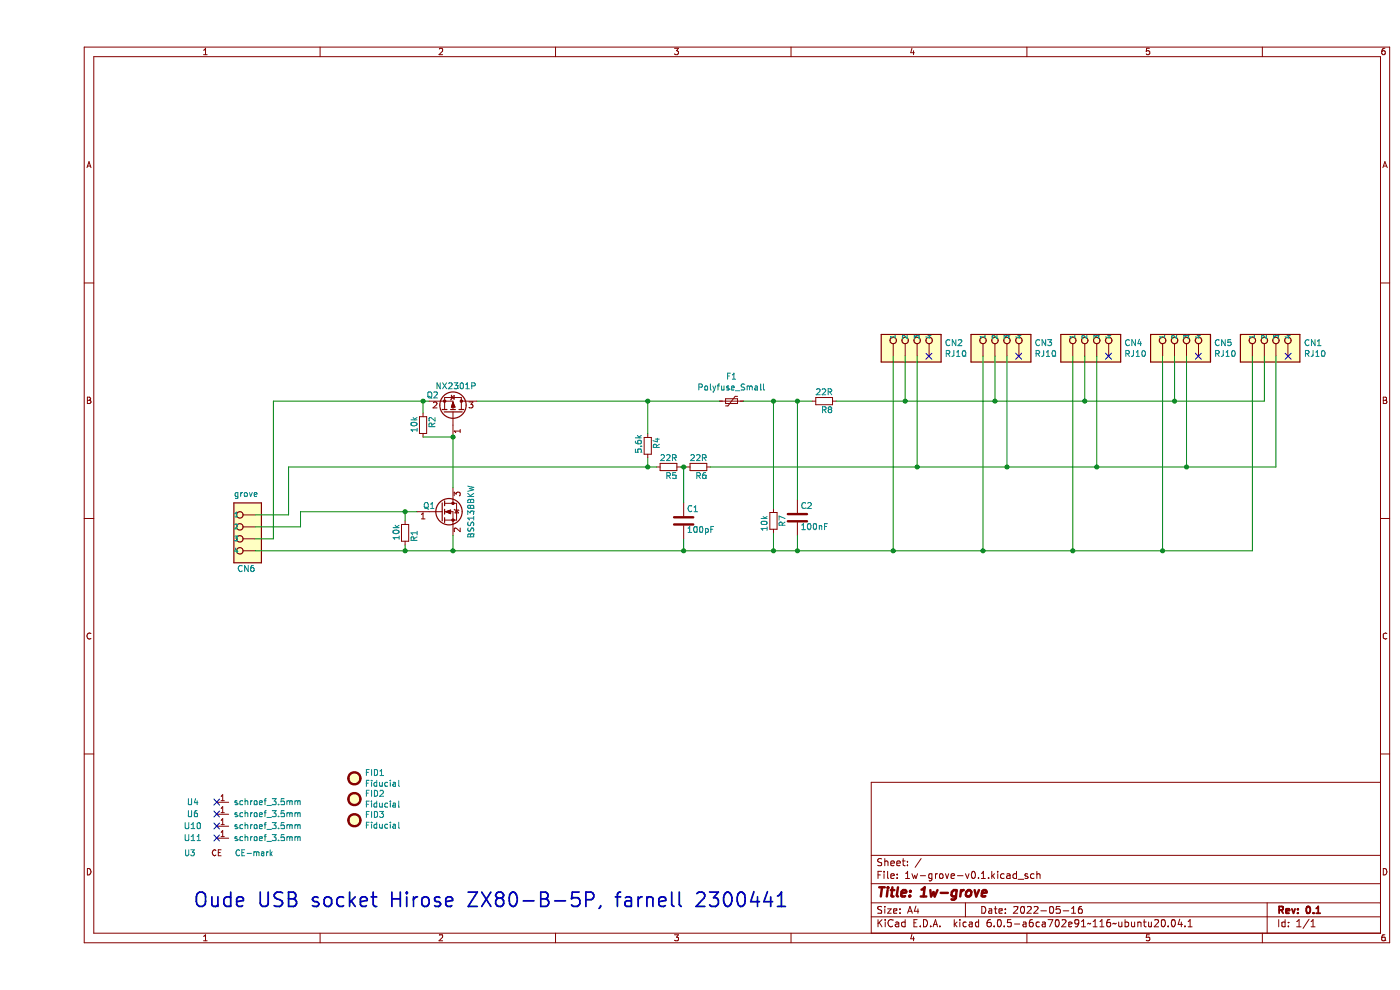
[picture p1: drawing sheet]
(kicad_sch (version 20211123) (generator eeschema)

 (paper "A4")

 (title_block
  (title "1w-grove")
  (date "2022-05-16")
  (rev "0.1"))

 (lib_symbols
  (symbol "1w-esp32-v0.4:CE-mark" (pin_names (offset 1.016)) (in_bom yes) (on_board yes)
   (property "Reference" "U" (id 0) (at 0 0 0) (effects (font (size 1.1938 1.1938))))
   (property "Value" "1w-esp32-v0.4_CE-mark" (id 1) (at 0 0 0) (effects (font (size 1.1938 1.1938))))
   (property "Footprint" "" (id 2) (at 0 0 0) (effects (font (size 1.1938 1.1938)) hide))
   (property "Datasheet" "" (id 3) (at 0 0 0) (effects (font (size 1.1938 1.1938)) hide))
   (symbol "CE-mark_0_0"
    (text "CE" (at 0 0 0) (effects (font (size 1.1938 1.1938))))))
  (symbol "1w-esp32-v0.4:Fiducial" (in_bom yes) (on_board yes)
   (property "Reference" "FID" (id 0) (at 0 5.08 0) (effects (font (size 1.27 1.27))))
   (property "Value" "1w-esp32-v0.4_Fiducial" (id 1) (at 0 3.175 0) (effects (font (size 1.27 1.27))))
   (property "Footprint" "" (id 2) (at 0 0 0) (effects (font (size 1.27 1.27)) hide))
   (property "Datasheet" "" (id 3) (at 0 0 0) (effects (font (size 1.27 1.27)) hide))
   (symbol "Fiducial_0_1"
    (circle (center 0 0) (radius 1.27) (stroke (width 0.508) (type default) (color 0 0 0 0)) (fill (type background)))))
  (symbol "1w-esp32-v0.4:schroef_3.5mm" (pin_names (offset 1.016)) (in_bom yes) (on_board yes)
   (property "Reference" "U" (id 0) (at 0 -1.27 0) (effects (font (size 1.27 1.27))))
   (property "Value" "1w-esp32-v0.4_schroef_3.5mm" (id 1) (at 0 2.54 0) (effects (font (size 1.27 1.27))))
   (property "Footprint" "1w-esp32-v0.4:schroef_3.5mm" (id 2) (at 0 0 0) (effects (font (size 1.27 1.27)) hide))
   (property "Datasheet" "" (id 3) (at 0 0 0) (effects (font (size 1.27 1.27)) hide))
   (symbol "schroef_3.5mm_1_1"
    (pin power_in line (at 0 0 0) (length 2.54) (name "schroef_3.5mm" (effects (font (size 1.27 1.27)))) (number "1" (effects (font (size 1.27 1.27)))))))
  (symbol "1wire-v0.4:Device_C" (pin_numbers hide) (pin_names (offset 0.254)) (in_bom yes) (on_board yes)
   (property "Reference" "C" (id 0) (at 0.635 2.54 0) (effects (font (size 1.27 1.27)) (justify left)))
   (property "Value" "Device_C" (id 1) (at 0.635 -2.54 0) (effects (font (size 1.27 1.27)) (justify left)))
   (property "Footprint" "" (id 2) (at 0.9652 -3.81 0) (effects (font (size 1.27 1.27)) hide))
   (property "Datasheet" "" (id 3) (at 0 0 0) (effects (font (size 1.27 1.27)) hide))
   (symbol "Device_C_0_1"
    (polyline (pts (xy -2.032 -0.762) (xy 2.032 -0.762)) (stroke (width 0.508) (type default) (color 0 0 0 0)) (fill (type none)))
    (polyline (pts (xy -2.032 0.762) (xy 2.032 0.762)) (stroke (width 0.508) (type default) (color 0 0 0 0)) (fill (type none))))
   (symbol "Device_C_1_1"
    (pin passive line (at 0 3.81 270) (length 2.794) (name "~" (effects (font (size 1.27 1.27)))) (number "1" (effects (font (size 1.27 1.27)))))
    (pin passive line (at 0 -3.81 90) (length 2.794) (name "~" (effects (font (size 1.27 1.27)))) (number "2" (effects (font (size 1.27 1.27)))))))
  (symbol "1wire-v0.4:Device_Q_NMOS_GSD" (pin_names (offset 0) hide) (in_bom yes) (on_board yes)
   (property "Reference" "Q" (id 0) (at 5.08 1.27 0) (effects (font (size 1.27 1.27)) (justify left)))
   (property "Value" "Device_Q_NMOS_GSD" (id 1) (at 5.08 -1.27 0) (effects (font (size 1.27 1.27)) (justify left)))
   (property "Footprint" "" (id 2) (at 5.08 2.54 0) (effects (font (size 1.27 1.27)) hide))
   (property "Datasheet" "" (id 3) (at 0 0 0) (effects (font (size 1.27 1.27)) hide))
   (symbol "Device_Q_NMOS_GSD_0_1"
    (polyline (pts (xy 0.254 0) (xy -2.54 0)) (stroke (width 0) (type default) (color 0 0 0 0)) (fill (type none)))
    (polyline (pts (xy 0.254 1.905) (xy 0.254 -1.905)) (stroke (width 0.254) (type default) (color 0 0 0 0)) (fill (type none)))
    (polyline (pts (xy 0.762 -1.27) (xy 0.762 -2.286)) (stroke (width 0.254) (type default) (color 0 0 0 0)) (fill (type none)))
    (polyline (pts (xy 0.762 0.508) (xy 0.762 -0.508)) (stroke (width 0.254) (type default) (color 0 0 0 0)) (fill (type none)))
    (polyline (pts (xy 0.762 2.286) (xy 0.762 1.27)) (stroke (width 0.254) (type default) (color 0 0 0 0)) (fill (type none)))
    (polyline (pts (xy 2.54 2.54) (xy 2.54 1.778)) (stroke (width 0) (type default) (color 0 0 0 0)) (fill (type none)))
    (polyline (pts (xy 2.54 -2.54) (xy 2.54 0) (xy 0.762 0)) (stroke (width 0) (type default) (color 0 0 0 0)) (fill (type none)))
    (polyline (pts (xy 0.762 -1.778) (xy 3.302 -1.778) (xy 3.302 1.778) (xy 0.762 1.778)) (stroke (width 0) (type default) (color 0 0 0 0)) (fill (type none)))
    (polyline (pts (xy 1.016 0) (xy 2.032 0.381) (xy 2.032 -0.381) (xy 1.016 0)) (stroke (width 0) (type default) (color 0 0 0 0)) (fill (type outline)))
    (polyline (pts (xy 2.794 0.508) (xy 2.921 0.381) (xy 3.683 0.381) (xy 3.81 0.254)) (stroke (width 0) (type default) (color 0 0 0 0)) (fill (type none)))
    (polyline (pts (xy 3.302 0.381) (xy 2.921 -0.254) (xy 3.683 -0.254) (xy 3.302 0.381)) (stroke (width 0) (type default) (color 0 0 0 0)) (fill (type none)))
    (circle (center 1.651 0) (radius 2.794) (stroke (width 0.254) (type default) (color 0 0 0 0)) (fill (type none)))
    (circle (center 2.54 -1.778) (radius 0.254) (stroke (width 0) (type default) (color 0 0 0 0)) (fill (type outline)))
    (circle (center 2.54 1.778) (radius 0.254) (stroke (width 0) (type default) (color 0 0 0 0)) (fill (type outline))))
   (symbol "Device_Q_NMOS_GSD_1_1"
    (pin input line (at -5.08 0 0) (length 2.54) (name "G" (effects (font (size 1.27 1.27)))) (number "1" (effects (font (size 1.27 1.27)))))
    (pin passive line (at 2.54 -5.08 90) (length 2.54) (name "S" (effects (font (size 1.27 1.27)))) (number "2" (effects (font (size 1.27 1.27)))))
    (pin passive line (at 2.54 5.08 270) (length 2.54) (name "D" (effects (font (size 1.27 1.27)))) (number "3" (effects (font (size 1.27 1.27)))))))
  (symbol "1wire-v0.4:Device_Q_PMOS_GSD" (pin_names (offset 0) hide) (in_bom yes) (on_board yes)
   (property "Reference" "Q" (id 0) (at 5.08 1.27 0) (effects (font (size 1.27 1.27)) (justify left)))
   (property "Value" "Device_Q_PMOS_GSD" (id 1) (at 5.08 -1.27 0) (effects (font (size 1.27 1.27)) (justify left)))
   (property "Footprint" "" (id 2) (at 5.08 2.54 0) (effects (font (size 1.27 1.27)) hide))
   (property "Datasheet" "" (id 3) (at 0 0 0) (effects (font (size 1.27 1.27)) hide))
   (symbol "Device_Q_PMOS_GSD_0_1"
    (polyline (pts (xy 0.254 0) (xy -2.54 0)) (stroke (width 0) (type default) (color 0 0 0 0)) (fill (type none)))
    (polyline (pts (xy 0.254 1.905) (xy 0.254 -1.905)) (stroke (width 0.254) (type default) (color 0 0 0 0)) (fill (type none)))
    (polyline (pts (xy 0.762 -1.27) (xy 0.762 -2.286)) (stroke (width 0.254) (type default) (color 0 0 0 0)) (fill (type none)))
    (polyline (pts (xy 0.762 0.508) (xy 0.762 -0.508)) (stroke (width 0.254) (type default) (color 0 0 0 0)) (fill (type none)))
    (polyline (pts (xy 0.762 2.286) (xy 0.762 1.27)) (stroke (width 0.254) (type default) (color 0 0 0 0)) (fill (type none)))
    (polyline (pts (xy 2.54 2.54) (xy 2.54 1.778)) (stroke (width 0) (type default) (color 0 0 0 0)) (fill (type none)))
    (polyline (pts (xy 2.54 -2.54) (xy 2.54 0) (xy 0.762 0)) (stroke (width 0) (type default) (color 0 0 0 0)) (fill (type none)))
    (polyline (pts (xy 0.762 1.778) (xy 3.302 1.778) (xy 3.302 -1.778) (xy 0.762 -1.778)) (stroke (width 0) (type default) (color 0 0 0 0)) (fill (type none)))
    (polyline (pts (xy 2.286 0) (xy 1.27 0.381) (xy 1.27 -0.381) (xy 2.286 0)) (stroke (width 0) (type default) (color 0 0 0 0)) (fill (type outline)))
    (polyline (pts (xy 2.794 -0.508) (xy 2.921 -0.381) (xy 3.683 -0.381) (xy 3.81 -0.254)) (stroke (width 0) (type default) (color 0 0 0 0)) (fill (type none)))
    (polyline (pts (xy 3.302 -0.381) (xy 2.921 0.254) (xy 3.683 0.254) (xy 3.302 -0.381)) (stroke (width 0) (type default) (color 0 0 0 0)) (fill (type none)))
    (circle (center 1.651 0) (radius 2.794) (stroke (width 0.254) (type default) (color 0 0 0 0)) (fill (type none)))
    (circle (center 2.54 -1.778) (radius 0.254) (stroke (width 0) (type default) (color 0 0 0 0)) (fill (type outline)))
    (circle (center 2.54 1.778) (radius 0.254) (stroke (width 0) (type default) (color 0 0 0 0)) (fill (type outline))))
   (symbol "Device_Q_PMOS_GSD_1_1"
    (pin input line (at -5.08 0 0) (length 2.54) (name "G" (effects (font (size 1.27 1.27)))) (number "1" (effects (font (size 1.27 1.27)))))
    (pin passive line (at 2.54 -5.08 90) (length 2.54) (name "S" (effects (font (size 1.27 1.27)))) (number "2" (effects (font (size 1.27 1.27)))))
    (pin passive line (at 2.54 5.08 270) (length 2.54) (name "D" (effects (font (size 1.27 1.27)))) (number "3" (effects (font (size 1.27 1.27)))))))
  (symbol "1wire-v0.4:Device_R_Small" (pin_numbers hide) (pin_names (offset 0.254) hide) (in_bom yes) (on_board yes)
   (property "Reference" "R" (id 0) (at 0.762 0.508 0) (effects (font (size 1.27 1.27)) (justify left)))
   (property "Value" "Device_R_Small" (id 1) (at 0.762 -1.016 0) (effects (font (size 1.27 1.27)) (justify left)))
   (property "Footprint" "" (id 2) (at 0 0 0) (effects (font (size 1.27 1.27)) hide))
   (property "Datasheet" "" (id 3) (at 0 0 0) (effects (font (size 1.27 1.27)) hide))
   (symbol "Device_R_Small_0_1"
    (rectangle (start -0.762 1.778) (end 0.762 -1.778) (stroke (width 0.2032) (type default) (color 0 0 0 0)) (fill (type none))))
   (symbol "Device_R_Small_1_1"
    (pin passive line (at 0 2.54 270) (length 0.762) (name "~" (effects (font (size 1.27 1.27)))) (number "1" (effects (font (size 1.27 1.27)))))
    (pin passive line (at 0 -2.54 90) (length 0.762) (name "~" (effects (font (size 1.27 1.27)))) (number "2" (effects (font (size 1.27 1.27)))))))
  (symbol "1wire-v0.4:Polyfuse_Small" (pin_numbers hide) (pin_names (offset 0)) (in_bom yes) (on_board yes)
   (property "Reference" "F" (id 0) (at -1.905 0 90) (effects (font (size 1.27 1.27))))
   (property "Value" "Polyfuse_Small" (id 1) (at 1.905 0 90) (effects (font (size 1.27 1.27))))
   (property "Footprint" "" (id 2) (at 1.27 -5.08 0) (effects (font (size 1.27 1.27)) (justify left) hide))
   (property "Datasheet" "" (id 3) (at 0 0 0) (effects (font (size 1.27 1.27)) hide))
   (symbol "Polyfuse_Small_0_1"
    (rectangle (start -0.508 1.27) (end 0.508 -1.27) (stroke (width 0) (type default) (color 0 0 0 0)) (fill (type none)))
    (polyline (pts (xy 0 2.54) (xy 0 -2.54)) (stroke (width 0) (type default) (color 0 0 0 0)) (fill (type none)))
    (polyline (pts (xy -1.016 1.27) (xy -1.016 0.762) (xy 1.016 -0.762) (xy 1.016 -1.27)) (stroke (width 0) (type default) (color 0 0 0 0)) (fill (type none))))
   (symbol "Polyfuse_Small_1_1"
    (pin passive line (at 0 2.54 270) (length 0.635) (name "~" (effects (font (size 1.27 1.27)))) (number "1" (effects (font (size 1.27 1.27)))))
    (pin passive line (at 0 -2.54 90) (length 0.635) (name "~" (effects (font (size 1.27 1.27)))) (number "2" (effects (font (size 1.27 1.27)))))))
  (symbol "1wire-v0.4:RJ10" (pin_numbers hide) (pin_names (offset 1.016)) (in_bom yes) (on_board yes)
   (property "Reference" "CN" (id 0) (at -3.81 8.636 0) (effects (font (size 1.27 1.27)) (justify left bottom)))
   (property "Value" "RJ10" (id 1) (at -3.81 -6.35 0) (effects (font (size 1.27 1.27)) (justify left bottom)))
   (property "Footprint" "RJ10" (id 2) (at 0 0 0) (effects (font (size 1.27 1.27)) (justify left bottom) hide))
   (property "Datasheet" "" (id 3) (at 0 0 0) (effects (font (size 1.27 1.27)) (justify left bottom) hide))
   (property "ki_locked" "" (id 4) (at 0 0 0) (effects (font (size 1.27 1.27))))
   (symbol "RJ10_0_0"
    (rectangle (start -3.81 -5.08) (end 2.032 7.62) (stroke (width 0.254) (type default) (color 0 0 0 0)) (fill (type background)))
    (circle (center 0.762 -2.54) (radius 0.7112) (stroke (width 0.254) (type default) (color 0 0 0 0)) (fill (type none)))
    (circle (center 0.762 0) (radius 0.7112) (stroke (width 0.254) (type default) (color 0 0 0 0)) (fill (type none)))
    (circle (center 0.762 2.54) (radius 0.7112) (stroke (width 0.254) (type default) (color 0 0 0 0)) (fill (type none)))
    (circle (center 0.762 5.08) (radius 0.7112) (stroke (width 0.254) (type default) (color 0 0 0 0)) (fill (type none)))
    (pin power_in line (at -2.54 -2.54 0) (length 2.54) (name "1" (effects (font (size 1.016 1.016)))) (number "1" (effects (font (size 1.016 1.016)))))
    (pin bidirectional line (at -2.54 0 0) (length 2.54) (name "2" (effects (font (size 1.016 1.016)))) (number "2" (effects (font (size 1.016 1.016)))))
    (pin bidirectional line (at -2.54 2.54 0) (length 2.54) (name "3" (effects (font (size 1.016 1.016)))) (number "3" (effects (font (size 1.016 1.016)))))
    (pin bidirectional line (at -2.54 5.08 0) (length 2.54) (name "4" (effects (font (size 1.016 1.016)))) (number "4" (effects (font (size 1.016 1.016))))))))

 (junction (at 137.16 116.84) (diameter 0) (color 0 0 0 0))
 (junction (at 129.54 99.06) (diameter 0) (color 0 0 0 0))
 (junction (at 129.54 85.09) (diameter 0) (color 0 0 0 0))
 (junction (at 243.84 99.06) (diameter 0) (color 0 0 0 0))
 (junction (at 161.29 85.09) (diameter 0) (color 0 0 0 0))
 (junction (at 78.105 116.84) (diameter 0) (color 0 0 0 0))
 (junction (at 161.29 116.84) (diameter 0) (color 0 0 0 0))
 (junction (at 88.265 92.71) (diameter 0) (color 0 0 0 0))
 (junction (at 88.265 116.84) (diameter 0) (color 0 0 0 0))
 (junction (at 200.66 116.84) (diameter 0) (color 0 0 0 0))
 (junction (at 238.76 116.84) (diameter 0) (color 0 0 0 0))
 (junction (at 78.105 108.585) (diameter 0) (color 0 0 0 0))
 (junction (at 203.2 85.09) (diameter 0) (color 0 0 0 0))
 (junction (at 222.25 85.09) (diameter 0) (color 0 0 0 0))
 (junction (at 156.21 85.09) (diameter 0) (color 0 0 0 0))
 (junction (at 219.71 116.84) (diameter 0) (color 0 0 0 0))
 (junction (at 205.74 99.06) (diameter 0) (color 0 0 0 0))
 (junction (at 186.69 99.06) (diameter 0) (color 0 0 0 0))
 (junction (at 241.3 85.09) (diameter 0) (color 0 0 0 0))
 (junction (at 224.79 99.06) (diameter 0) (color 0 0 0 0))
 (junction (at 184.15 85.09) (diameter 0) (color 0 0 0 0))
 (junction (at 156.21 116.84) (diameter 0) (color 0 0 0 0))
 (junction (at 137.16 99.06) (diameter 0) (color 0 0 0 0))
 (junction (at 81.915 85.09) (diameter 0) (color 0 0 0 0))
 (junction (at 181.61 116.84) (diameter 0) (color 0 0 0 0))

 (no_connect (at 38.1 177.8))
 (no_connect (at 38.1 172.72))
 (no_connect (at 38.1 175.26))
 (no_connect (at 38.1 170.18))
 (no_connect (at 227.33 75.565))
 (no_connect (at 265.43 75.565))
 (no_connect (at 208.28 75.565))
 (no_connect (at 246.38 75.565))
 (no_connect (at 189.23 75.565))

 (wire (pts (xy 156.21 85.09) (xy 161.29 85.09)) (stroke (width 0) (type default) (color 0 0 0 0)))
 (wire (pts (xy 238.76 75.565) (xy 238.76 116.84)) (stroke (width 0) (type default) (color 0 0 0 0)))
 (wire (pts (xy 161.29 85.09) (xy 164.465 85.09)) (stroke (width 0) (type default) (color 0 0 0 0)))
 (wire (pts (xy 137.16 99.06) (xy 136.525 99.06)) (stroke (width 0) (type default) (color 0 0 0 0)))
 (wire (pts (xy 55.88 108.585) (xy 78.105 108.585)) (stroke (width 0) (type default) (color 0 0 0 0)))
 (wire (pts (xy 241.3 85.09) (xy 260.35 85.09)) (stroke (width 0) (type default) (color 0 0 0 0)))
 (wire (pts (xy 224.79 75.565) (xy 224.79 99.06)) (stroke (width 0) (type default) (color 0 0 0 0)))
 (wire (pts (xy 161.29 106.045) (xy 161.29 85.09)) (stroke (width 0) (type default) (color 0 0 0 0)))
 (wire (pts (xy 137.16 114.3) (xy 137.16 116.84)) (stroke (width 0) (type default) (color 0 0 0 0)))
 (wire (pts (xy 241.3 75.565) (xy 241.3 85.09)) (stroke (width 0) (type default) (color 0 0 0 0)))
 (wire (pts (xy 224.79 99.06) (xy 243.84 99.06)) (stroke (width 0) (type default) (color 0 0 0 0)))
 (wire (pts (xy 129.54 97.155) (xy 129.54 99.06)) (stroke (width 0) (type default) (color 0 0 0 0)))
 (wire (pts (xy 161.29 116.84) (xy 181.61 116.84)) (stroke (width 0) (type default) (color 0 0 0 0)))
 (wire (pts (xy 88.265 116.84) (xy 137.16 116.84)) (stroke (width 0) (type default) (color 0 0 0 0)))
 (wire (pts (xy 243.84 99.06) (xy 262.89 99.06)) (stroke (width 0) (type default) (color 0 0 0 0)))
 (wire (pts (xy 238.76 116.84) (xy 257.81 116.84)) (stroke (width 0) (type default) (color 0 0 0 0)))
 (wire (pts (xy 219.71 75.565) (xy 219.71 116.84)) (stroke (width 0) (type default) (color 0 0 0 0)))
 (wire (pts (xy 129.54 85.09) (xy 129.54 92.075)) (stroke (width 0) (type default) (color 0 0 0 0)))
 (wire (pts (xy 222.25 85.09) (xy 241.3 85.09)) (stroke (width 0) (type default) (color 0 0 0 0)))
 (wire (pts (xy 161.29 116.84) (xy 161.29 113.665)) (stroke (width 0) (type default) (color 0 0 0 0)))
 (wire (pts (xy 184.15 75.565) (xy 184.15 85.09)) (stroke (width 0) (type default) (color 0 0 0 0)))
 (wire (pts (xy 137.795 99.06) (xy 137.16 99.06)) (stroke (width 0) (type default) (color 0 0 0 0)))
 (wire (pts (xy 50.165 85.09) (xy 81.915 85.09)) (stroke (width 0) (type default) (color 0 0 0 0)))
 (wire (pts (xy 46.355 116.84) (xy 78.105 116.84)) (stroke (width 0) (type default) (color 0 0 0 0)))
 (wire (pts (xy 156.21 107.95) (xy 156.21 85.09)) (stroke (width 0) (type default) (color 0 0 0 0)))
 (wire (pts (xy 53.34 99.06) (xy 129.54 99.06)) (stroke (width 0) (type default) (color 0 0 0 0)))
 (wire (pts (xy 78.105 108.585) (xy 80.645 108.585)) (stroke (width 0) (type default) (color 0 0 0 0)))
 (wire (pts (xy 203.2 75.565) (xy 203.2 85.09)) (stroke (width 0) (type default) (color 0 0 0 0)))
 (wire (pts (xy 181.61 116.84) (xy 200.66 116.84)) (stroke (width 0) (type default) (color 0 0 0 0)))
 (wire (pts (xy 88.265 113.665) (xy 88.265 116.84)) (stroke (width 0) (type default) (color 0 0 0 0)))
 (wire (pts (xy 137.16 106.68) (xy 137.16 99.06)) (stroke (width 0) (type default) (color 0 0 0 0)))
 (wire (pts (xy 186.69 99.06) (xy 205.74 99.06)) (stroke (width 0) (type default) (color 0 0 0 0)))
 (wire (pts (xy 81.915 92.71) (xy 88.265 92.71)) (stroke (width 0) (type default) (color 0 0 0 0)))
 (wire (pts (xy 149.86 85.09) (xy 156.21 85.09)) (stroke (width 0) (type default) (color 0 0 0 0)))
 (wire (pts (xy 129.54 99.06) (xy 131.445 99.06)) (stroke (width 0) (type default) (color 0 0 0 0)))
 (wire (pts (xy 142.875 99.06) (xy 186.69 99.06)) (stroke (width 0) (type default) (color 0 0 0 0)))
 (wire (pts (xy 243.84 75.565) (xy 243.84 99.06)) (stroke (width 0) (type default) (color 0 0 0 0)))
 (wire (pts (xy 222.25 75.565) (xy 222.25 85.09)) (stroke (width 0) (type default) (color 0 0 0 0)))
 (wire (pts (xy 219.71 116.84) (xy 238.76 116.84)) (stroke (width 0) (type default) (color 0 0 0 0)))
 (wire (pts (xy 260.35 85.09) (xy 260.35 75.565)) (stroke (width 0) (type default) (color 0 0 0 0)))
 (wire (pts (xy 137.16 116.84) (xy 156.21 116.84)) (stroke (width 0) (type default) (color 0 0 0 0)))
 (wire (pts (xy 46.355 111.76) (xy 55.88 111.76)) (stroke (width 0) (type default) (color 0 0 0 0)))
 (wire (pts (xy 156.21 116.84) (xy 161.29 116.84)) (stroke (width 0) (type default) (color 0 0 0 0)))
 (wire (pts (xy 205.74 99.06) (xy 224.79 99.06)) (stroke (width 0) (type default) (color 0 0 0 0)))
 (wire (pts (xy 200.66 116.84) (xy 219.71 116.84)) (stroke (width 0) (type default) (color 0 0 0 0)))
 (wire (pts (xy 81.915 85.09) (xy 83.185 85.09)) (stroke (width 0) (type default) (color 0 0 0 0)))
 (wire (pts (xy 129.54 85.09) (xy 144.78 85.09)) (stroke (width 0) (type default) (color 0 0 0 0)))
 (wire (pts (xy 169.545 85.09) (xy 184.15 85.09)) (stroke (width 0) (type default) (color 0 0 0 0)))
 (wire (pts (xy 184.15 85.09) (xy 203.2 85.09)) (stroke (width 0) (type default) (color 0 0 0 0)))
 (wire (pts (xy 55.88 111.76) (xy 55.88 108.585)) (stroke (width 0) (type default) (color 0 0 0 0)))
 (wire (pts (xy 46.355 114.3) (xy 50.165 114.3)) (stroke (width 0) (type default) (color 0 0 0 0)))
 (wire (pts (xy 203.2 85.09) (xy 222.25 85.09)) (stroke (width 0) (type default) (color 0 0 0 0)))
 (wire (pts (xy 93.345 85.09) (xy 129.54 85.09)) (stroke (width 0) (type default) (color 0 0 0 0)))
 (wire (pts (xy 200.66 75.565) (xy 200.66 116.84)) (stroke (width 0) (type default) (color 0 0 0 0)))
 (wire (pts (xy 53.34 99.06) (xy 53.34 109.22)) (stroke (width 0) (type default) (color 0 0 0 0)))
 (wire (pts (xy 78.105 110.49) (xy 78.105 108.585)) (stroke (width 0) (type default) (color 0 0 0 0)))
 (wire (pts (xy 78.105 115.57) (xy 78.105 116.84)) (stroke (width 0) (type default) (color 0 0 0 0)))
 (wire (pts (xy 257.81 116.84) (xy 257.81 75.565)) (stroke (width 0) (type default) (color 0 0 0 0)))
 (wire (pts (xy 53.34 109.22) (xy 46.355 109.22)) (stroke (width 0) (type default) (color 0 0 0 0)))
 (wire (pts (xy 262.89 99.06) (xy 262.89 75.565)) (stroke (width 0) (type default) (color 0 0 0 0)))
 (wire (pts (xy 181.61 75.565) (xy 181.61 116.84)) (stroke (width 0) (type default) (color 0 0 0 0)))
 (wire (pts (xy 186.69 75.565) (xy 186.69 99.06)) (stroke (width 0) (type default) (color 0 0 0 0)))
 (wire (pts (xy 88.265 92.71) (xy 88.265 103.505)) (stroke (width 0) (type default) (color 0 0 0 0)))
 (wire (pts (xy 205.74 75.565) (xy 205.74 99.06)) (stroke (width 0) (type default) (color 0 0 0 0)))
 (wire (pts (xy 50.165 114.3) (xy 50.165 85.09)) (stroke (width 0) (type default) (color 0 0 0 0)))
 (wire (pts (xy 156.21 116.84) (xy 156.21 113.03)) (stroke (width 0) (type default) (color 0 0 0 0)))
 (wire (pts (xy 81.915 87.63) (xy 81.915 85.09)) (stroke (width 0) (type default) (color 0 0 0 0)))
 (wire (pts (xy 78.105 116.84) (xy 88.265 116.84)) (stroke (width 0) (type default) (color 0 0 0 0)))

 (text "Oude USB socket Hirose ZX80-B-5P, farnell 2300441" (at 33.02 193.04 0) (effects (font (size 2.9972 2.9972)) (justify left bottom)))

 (symbol (lib_id "1w-esp32-v0.4:schroef_3.5mm") (at 38.1 170.18 0) (unit 1) (in_bom yes) (on_board yes)
  (property "Reference" "U4" (id 0) (at 33.02 170.18 0))
  (property "Value" "schroef_3.5mm" (id 1) (at 47.9298 166.7764 0) (effects (font (size 1.27 1.27)) hide))
  (property "Footprint" "1w-esp32-v0.4:schroef_3.5mm" (id 2) (at 38.1 170.18 0) (effects (font (size 1.27 1.27)) hide))
  (property "Datasheet" "" (id 3) (at 38.1 170.18 0) (effects (font (size 1.27 1.27)) hide)) (pin "1"))

 (symbol (lib_id "1w-esp32-v0.4:schroef_3.5mm") (at 38.1 172.72 0) (unit 1) (in_bom yes) (on_board yes)
  (property "Reference" "U6" (id 0) (at 33.02 172.72 0))
  (property "Value" "schroef_3.5mm" (id 1) (at 47.9298 169.3164 0) (effects (font (size 1.27 1.27)) hide))
  (property "Footprint" "1w-esp32-v0.4:schroef_3.5mm" (id 2) (at 38.1 172.72 0) (effects (font (size 1.27 1.27)) hide))
  (property "Datasheet" "" (id 3) (at 38.1 172.72 0) (effects (font (size 1.27 1.27)) hide)) (pin "1"))

 (symbol (lib_id "1w-esp32-v0.4:schroef_3.5mm") (at 38.1 175.26 0) (unit 1) (in_bom yes) (on_board yes)
  (property "Reference" "U10" (id 0) (at 33.02 175.26 0))
  (property "Value" "schroef_3.5mm" (id 1) (at 47.9298 171.8564 0) (effects (font (size 1.27 1.27)) hide))
  (property "Footprint" "1w-esp32-v0.4:schroef_3.5mm" (id 2) (at 38.1 175.26 0) (effects (font (size 1.27 1.27)) hide))
  (property "Datasheet" "" (id 3) (at 38.1 175.26 0) (effects (font (size 1.27 1.27)) hide)) (pin "1"))

 (symbol (lib_id "1w-esp32-v0.4:schroef_3.5mm") (at 38.1 177.8 0) (unit 1) (in_bom yes) (on_board yes)
  (property "Reference" "U11" (id 0) (at 33.02 177.8 0))
  (property "Value" "schroef_3.5mm" (id 1) (at 47.9298 174.3964 0) (effects (font (size 1.27 1.27)) hide))
  (property "Footprint" "1w-esp32-v0.4:schroef_3.5mm" (id 2) (at 38.1 177.8 0) (effects (font (size 1.27 1.27)) hide))
  (property "Datasheet" "" (id 3) (at 38.1 177.8 0) (effects (font (size 1.27 1.27)) hide)) (pin "1"))

 (symbol (lib_id "1w-esp32-v0.4:Fiducial") (at 67.31 165.1 0) (unit 1) (in_bom yes) (on_board yes)
  (property "Reference" "FID1" (id 0) (at 69.469 163.9316 0) (effects (font (size 1.27 1.27)) (justify left)))
  (property "Value" "Fiducial" (id 1) (at 69.469 166.243 0) (effects (font (size 1.27 1.27)) (justify left)))
  (property "Footprint" "1w-esp32-v0.4:Fiducial_1mm_Mask3mm" (id 2) (at 67.31 165.1 0) (effects (font (size 1.27 1.27)) hide))
  (property "Datasheet" "" (id 3) (at 67.31 165.1 0) (effects (font (size 1.27 1.27)) hide)))

 (symbol (lib_id "1w-esp32-v0.4:Fiducial") (at 67.31 169.545 0) (unit 1) (in_bom yes) (on_board yes)
  (property "Reference" "FID2" (id 0) (at 69.469 168.3766 0) (effects (font (size 1.27 1.27)) (justify left)))
  (property "Value" "Fiducial" (id 1) (at 69.469 170.688 0) (effects (font (size 1.27 1.27)) (justify left)))
  (property "Footprint" "1w-esp32-v0.4:Fiducial_1mm_Mask3mm" (id 2) (at 67.31 169.545 0) (effects (font (size 1.27 1.27)) hide))
  (property "Datasheet" "" (id 3) (at 67.31 169.545 0) (effects (font (size 1.27 1.27)) hide)))

 (symbol (lib_id "1w-esp32-v0.4:Fiducial") (at 67.31 173.99 0) (unit 1) (in_bom yes) (on_board yes)
  (property "Reference" "FID3" (id 0) (at 69.469 172.8216 0) (effects (font (size 1.27 1.27)) (justify left)))
  (property "Value" "Fiducial" (id 1) (at 69.469 175.133 0) (effects (font (size 1.27 1.27)) (justify left)))
  (property "Footprint" "1w-esp32-v0.4:Fiducial_1mm_Mask3mm" (id 2) (at 67.31 173.99 0) (effects (font (size 1.27 1.27)) hide))
  (property "Datasheet" "" (id 3) (at 67.31 173.99 0) (effects (font (size 1.27 1.27)) hide)))

 (symbol (lib_id "1w-esp32-v0.4:CE-mark") (at 38.1 180.975 0) (unit 1) (in_bom yes) (on_board yes)
  (property "Reference" "U3" (id 0) (at 31.115 180.975 0) (effects (font (size 1.1938 1.1938)) (justify left)))
  (property "Value" "CE-mark" (id 1) (at 41.91 180.975 0) (effects (font (size 1.1938 1.1938)) (justify left)))
  (property "Footprint" "1w-esp32-v0.4:CE-140" (id 2) (at 38.1 180.975 0) (effects (font (size 1.1938 1.1938)) hide))
  (property "Datasheet" "" (id 3) (at 38.1 180.975 0) (effects (font (size 1.1938 1.1938)) hide)))

 (symbol (lib_id "1wire-v0.4:Device_R_Small") (at 156.21 110.49 180) (unit 1) (in_bom yes) (on_board yes)
  (property "Reference" "R7" (id 0) (at 158.115 109.22 90) (effects (font (size 1.27 1.27)) (justify left)))
  (property "Value" "10k" (id 1) (at 154.305 109.22 90) (effects (font (size 1.27 1.27)) (justify left)))
  (property "Footprint" "1wire-v0.4:R_0805_2012Metric" (id 2) (at 156.21 110.49 0) (effects (font (size 1.27 1.27)) hide))
  (property "Datasheet" "~" (id 3) (at 156.21 110.49 0) (effects (font (size 1.27 1.27)) hide)) (pin "1") (pin "2"))

 (symbol (lib_id "1wire-v0.4:Device_R_Small") (at 78.105 113.03 180) (unit 1) (in_bom yes) (on_board yes)
  (property "Reference" "R1" (id 0) (at 80.01 112.395 90) (effects (font (size 1.27 1.27)) (justify left)))
  (property "Value" "10k" (id 1) (at 76.2 111.125 90) (effects (font (size 1.27 1.27)) (justify left)))
  (property "Footprint" "1wire-v0.4:R_0805_2012Metric" (id 2) (at 78.105 113.03 0) (effects (font (size 1.27 1.27)) hide))
  (property "Datasheet" "~" (id 3) (at 78.105 113.03 0) (effects (font (size 1.27 1.27)) hide)) (pin "1") (pin "2"))

 (symbol (lib_id "1wire-v0.4:Device_R_Small") (at 167.005 85.09 90) (unit 1) (in_bom yes) (on_board yes)
  (property "Reference" "R8" (id 0) (at 168.91 86.995 90) (effects (font (size 1.27 1.27)) (justify left)))
  (property "Value" "22R" (id 1) (at 168.91 83.185 90) (effects (font (size 1.27 1.27)) (justify left)))
  (property "Footprint" "1wire-v0.4:R_0805_2012Metric" (id 2) (at 167.005 85.09 0) (effects (font (size 1.27 1.27)) hide))
  (property "Datasheet" "~" (id 3) (at 167.005 85.09 0) (effects (font (size 1.27 1.27)) hide)) (pin "1") (pin "2"))

 (symbol (lib_id "1wire-v0.4:RJ10") (at 184.15 73.025 270) (mirror x) (unit 1) (in_bom yes) (on_board yes)
  (property "Reference" "CN2" (id 0) (at 192.532 72.7456 90) (effects (font (size 1.27 1.27)) (justify left)))
  (property "Value" "RJ10" (id 1) (at 192.532 75.057 90) (effects (font (size 1.27 1.27)) (justify left)))
  (property "Footprint" "1w-esp32-v0.4:rj10-v2" (id 2) (at 184.15 73.025 0) (effects (font (size 1.27 1.27)) (justify left bottom) hide))
  (property "Datasheet" "" (id 3) (at 184.15 73.025 0) (effects (font (size 1.27 1.27)) (justify left bottom) hide)) (pin "1") (pin "2") (pin "3") (pin "4"))

 (symbol (lib_id "1wire-v0.4:RJ10") (at 43.815 111.76 180) (unit 1) (in_bom yes) (on_board yes)
  (property "Reference" "CN6" (id 0) (at 46.355 120.65 0) (effects (font (size 1.27 1.27)) (justify left)))
  (property "Value" "grove" (id 1) (at 46.99 104.775 0) (effects (font (size 1.27 1.27)) (justify left)))
  (property "Footprint" "grove:grove-v0.1" (id 2) (at 43.815 111.76 0) (effects (font (size 1.27 1.27)) (justify left bottom) hide))
  (property "Datasheet" "" (id 3) (at 43.815 111.76 0) (effects (font (size 1.27 1.27)) (justify left bottom) hide)) (pin "1") (pin "2") (pin "3") (pin "4"))

 (symbol (lib_id "1wire-v0.4:Device_Q_PMOS_GSD") (at 88.265 87.63 270) (mirror x) (unit 1) (in_bom yes) (on_board yes)
  (property "Reference" "Q2" (id 0) (at 82.55 83.82 90) (effects (font (size 1.27 1.27)) (justify left)))
  (property "Value" "NX2301P" (id 1) (at 84.455 81.915 90) (effects (font (size 1.27 1.27)) (justify left)))
  (property "Footprint" "1wire-v0.4:SOT-23-3" (id 2) (at 90.805 82.55 0) (effects (font (size 1.27 1.27)) hide))
  (property "Datasheet" "~" (id 3) (at 88.265 87.63 0) (effects (font (size 1.27 1.27)) hide))
  (property "LCSC" "" (id 4) (at 88.265 87.63 90) (effects (font (size 1.27 1.27)) hide)) (pin "1") (pin "2") (pin "3"))

 (symbol (lib_id "1wire-v0.4:Device_C") (at 137.16 110.49 0) (unit 1) (in_bom yes) (on_board yes)
  (property "Reference" "C1" (id 0) (at 137.795 107.95 0) (effects (font (size 1.27 1.27)) (justify left)))
  (property "Value" "100pF" (id 1) (at 137.795 112.395 0) (effects (font (size 1.27 1.27)) (justify left)))
  (property "Footprint" "1wire-v0.4:C_0805_2012Metric" (id 2) (at 138.1252 114.3 0) (effects (font (size 1.27 1.27)) hide))
  (property "Datasheet" "~" (id 3) (at 137.16 110.49 0) (effects (font (size 1.27 1.27)) hide)) (pin "1") (pin "2"))

 (symbol (lib_id "1wire-v0.4:RJ10") (at 222.25 73.025 270) (mirror x) (unit 1) (in_bom yes) (on_board yes)
  (property "Reference" "CN4" (id 0) (at 230.632 72.7456 90) (effects (font (size 1.27 1.27)) (justify left)))
  (property "Value" "RJ10" (id 1) (at 230.632 75.057 90) (effects (font (size 1.27 1.27)) (justify left)))
  (property "Footprint" "1w-esp32-v0.4:rj10-v2" (id 2) (at 222.25 73.025 0) (effects (font (size 1.27 1.27)) (justify left bottom) hide))
  (property "Datasheet" "" (id 3) (at 222.25 73.025 0) (effects (font (size 1.27 1.27)) (justify left bottom) hide)) (pin "1") (pin "2") (pin "3") (pin "4"))

 (symbol (lib_id "1wire-v0.4:Device_R_Small") (at 81.915 90.17 180) (unit 1) (in_bom yes) (on_board yes)
  (property "Reference" "R2" (id 0) (at 83.82 88.265 90) (effects (font (size 1.27 1.27)) (justify left)))
  (property "Value" "10k" (id 1) (at 80.01 88.265 90) (effects (font (size 1.27 1.27)) (justify left)))
  (property "Footprint" "1wire-v0.4:R_0805_2012Metric" (id 2) (at 81.915 90.17 0) (effects (font (size 1.27 1.27)) hide))
  (property "Datasheet" "~" (id 3) (at 81.915 90.17 0) (effects (font (size 1.27 1.27)) hide)) (pin "1") (pin "2"))

 (symbol (lib_id "1wire-v0.4:Device_R_Small") (at 129.54 94.615 180) (unit 1) (in_bom yes) (on_board yes)
  (property "Reference" "R4" (id 0) (at 131.445 92.71 90) (effects (font (size 1.27 1.27)) (justify left)))
  (property "Value" "5.6k" (id 1) (at 127.635 92.075 90) (effects (font (size 1.27 1.27)) (justify left)))
  (property "Footprint" "1wire-v0.4:R_0805_2012Metric" (id 2) (at 129.54 94.615 0) (effects (font (size 1.27 1.27)) hide))
  (property "Datasheet" "~" (id 3) (at 129.54 94.615 0) (effects (font (size 1.27 1.27)) hide)) (pin "1") (pin "2"))

 (symbol (lib_id "1wire-v0.4:Device_R_Small") (at 133.985 99.06 90) (unit 1) (in_bom yes) (on_board yes)
  (property "Reference" "R5" (id 0) (at 135.89 100.965 90) (effects (font (size 1.27 1.27)) (justify left)))
  (property "Value" "22R" (id 1) (at 135.89 97.155 90) (effects (font (size 1.27 1.27)) (justify left)))
  (property "Footprint" "1wire-v0.4:R_0805_2012Metric" (id 2) (at 133.985 99.06 0) (effects (font (size 1.27 1.27)) hide))
  (property "Datasheet" "~" (id 3) (at 133.985 99.06 0) (effects (font (size 1.27 1.27)) hide)) (pin "1") (pin "2"))

 (symbol (lib_id "1wire-v0.4:RJ10") (at 203.2 73.025 270) (mirror x) (unit 1) (in_bom yes) (on_board yes)
  (property "Reference" "CN3" (id 0) (at 211.582 72.7456 90) (effects (font (size 1.27 1.27)) (justify left)))
  (property "Value" "RJ10" (id 1) (at 211.582 75.057 90) (effects (font (size 1.27 1.27)) (justify left)))
  (property "Footprint" "1w-esp32-v0.4:rj10-v2" (id 2) (at 203.2 73.025 0) (effects (font (size 1.27 1.27)) (justify left bottom) hide))
  (property "Datasheet" "" (id 3) (at 203.2 73.025 0) (effects (font (size 1.27 1.27)) (justify left bottom) hide)) (pin "1") (pin "2") (pin "3") (pin "4"))

 (symbol (lib_id "1wire-v0.4:RJ10") (at 260.35 73.025 270) (mirror x) (unit 1) (in_bom yes) (on_board yes)
  (property "Reference" "CN1" (id 0) (at 268.732 72.7456 90) (effects (font (size 1.27 1.27)) (justify left)))
  (property "Value" "RJ10" (id 1) (at 268.732 75.057 90) (effects (font (size 1.27 1.27)) (justify left)))
  (property "Footprint" "1w-esp32-v0.4:rj10-v2" (id 2) (at 260.35 73.025 0) (effects (font (size 1.27 1.27)) (justify left bottom) hide))
  (property "Datasheet" "" (id 3) (at 260.35 73.025 0) (effects (font (size 1.27 1.27)) (justify left bottom) hide)) (pin "1") (pin "2") (pin "3") (pin "4"))

 (symbol (lib_id "1wire-v0.4:Device_Q_NMOS_GSD") (at 85.725 108.585 0) (unit 1) (in_bom yes) (on_board yes)
  (property "Reference" "Q1" (id 0) (at 83.185 107.315 0))
  (property "Value" "BSS138BKW" (id 1) (at 92.075 108.585 90))
  (property "Footprint" "1wire-v0.4:SOT-323" (id 2) (at 90.805 106.045 0) (effects (font (size 1.27 1.27)) hide))
  (property "Datasheet" "" (id 3) (at 85.725 108.585 0) (effects (font (size 1.27 1.27)) hide)) (pin "1") (pin "2") (pin "3"))

 (symbol (lib_id "1wire-v0.4:Polyfuse_Small") (at 147.32 85.09 270) (unit 1) (in_bom yes) (on_board yes)
  (property "Reference" "F1" (id 0) (at 147.32 79.883 90))
  (property "Value" "Polyfuse_Small" (id 1) (at 147.32 82.1944 90))
  (property "Footprint" "1wire-v0.4:C1210" (id 2) (at 142.24 86.36 0) (effects (font (size 1.27 1.27)) (justify left) hide))
  (property "Datasheet" "~" (id 3) (at 147.32 85.09 0) (effects (font (size 1.27 1.27)) hide)) (pin "1") (pin "2"))

 (symbol (lib_id "1wire-v0.4:Device_R_Small") (at 140.335 99.06 90) (unit 1) (in_bom yes) (on_board yes)
  (property "Reference" "R6" (id 0) (at 142.24 100.965 90) (effects (font (size 1.27 1.27)) (justify left)))
  (property "Value" "22R" (id 1) (at 142.24 97.155 90) (effects (font (size 1.27 1.27)) (justify left)))
  (property "Footprint" "1wire-v0.4:R_0805_2012Metric" (id 2) (at 140.335 99.06 0) (effects (font (size 1.27 1.27)) hide))
  (property "Datasheet" "~" (id 3) (at 140.335 99.06 0) (effects (font (size 1.27 1.27)) hide)) (pin "1") (pin "2"))

 (symbol (lib_id "1wire-v0.4:RJ10") (at 241.3 73.025 270) (mirror x) (unit 1) (in_bom yes) (on_board yes)
  (property "Reference" "CN5" (id 0) (at 249.682 72.7456 90) (effects (font (size 1.27 1.27)) (justify left)))
  (property "Value" "RJ10" (id 1) (at 249.682 75.057 90) (effects (font (size 1.27 1.27)) (justify left)))
  (property "Footprint" "1w-esp32-v0.4:rj10-v2" (id 2) (at 241.3 73.025 0) (effects (font (size 1.27 1.27)) (justify left bottom) hide))
  (property "Datasheet" "" (id 3) (at 241.3 73.025 0) (effects (font (size 1.27 1.27)) (justify left bottom) hide)) (pin "1") (pin "2") (pin "3") (pin "4"))

 (symbol (lib_id "1wire-v0.4:Device_C") (at 161.29 109.855 0) (unit 1) (in_bom yes) (on_board yes)
  (property "Reference" "C2" (id 0) (at 161.925 107.315 0) (effects (font (size 1.27 1.27)) (justify left)))
  (property "Value" "100nF" (id 1) (at 161.925 111.76 0) (effects (font (size 1.27 1.27)) (justify left)))
  (property "Footprint" "1wire-v0.4:C_0805_2012Metric" (id 2) (at 162.2552 113.665 0) (effects (font (size 1.27 1.27)) hide))
  (property "Datasheet" "~" (id 3) (at 161.29 109.855 0) (effects (font (size 1.27 1.27)) hide)) (pin "1") (pin "2"))

 (sheet_instances (path "" (page "1")))

)
